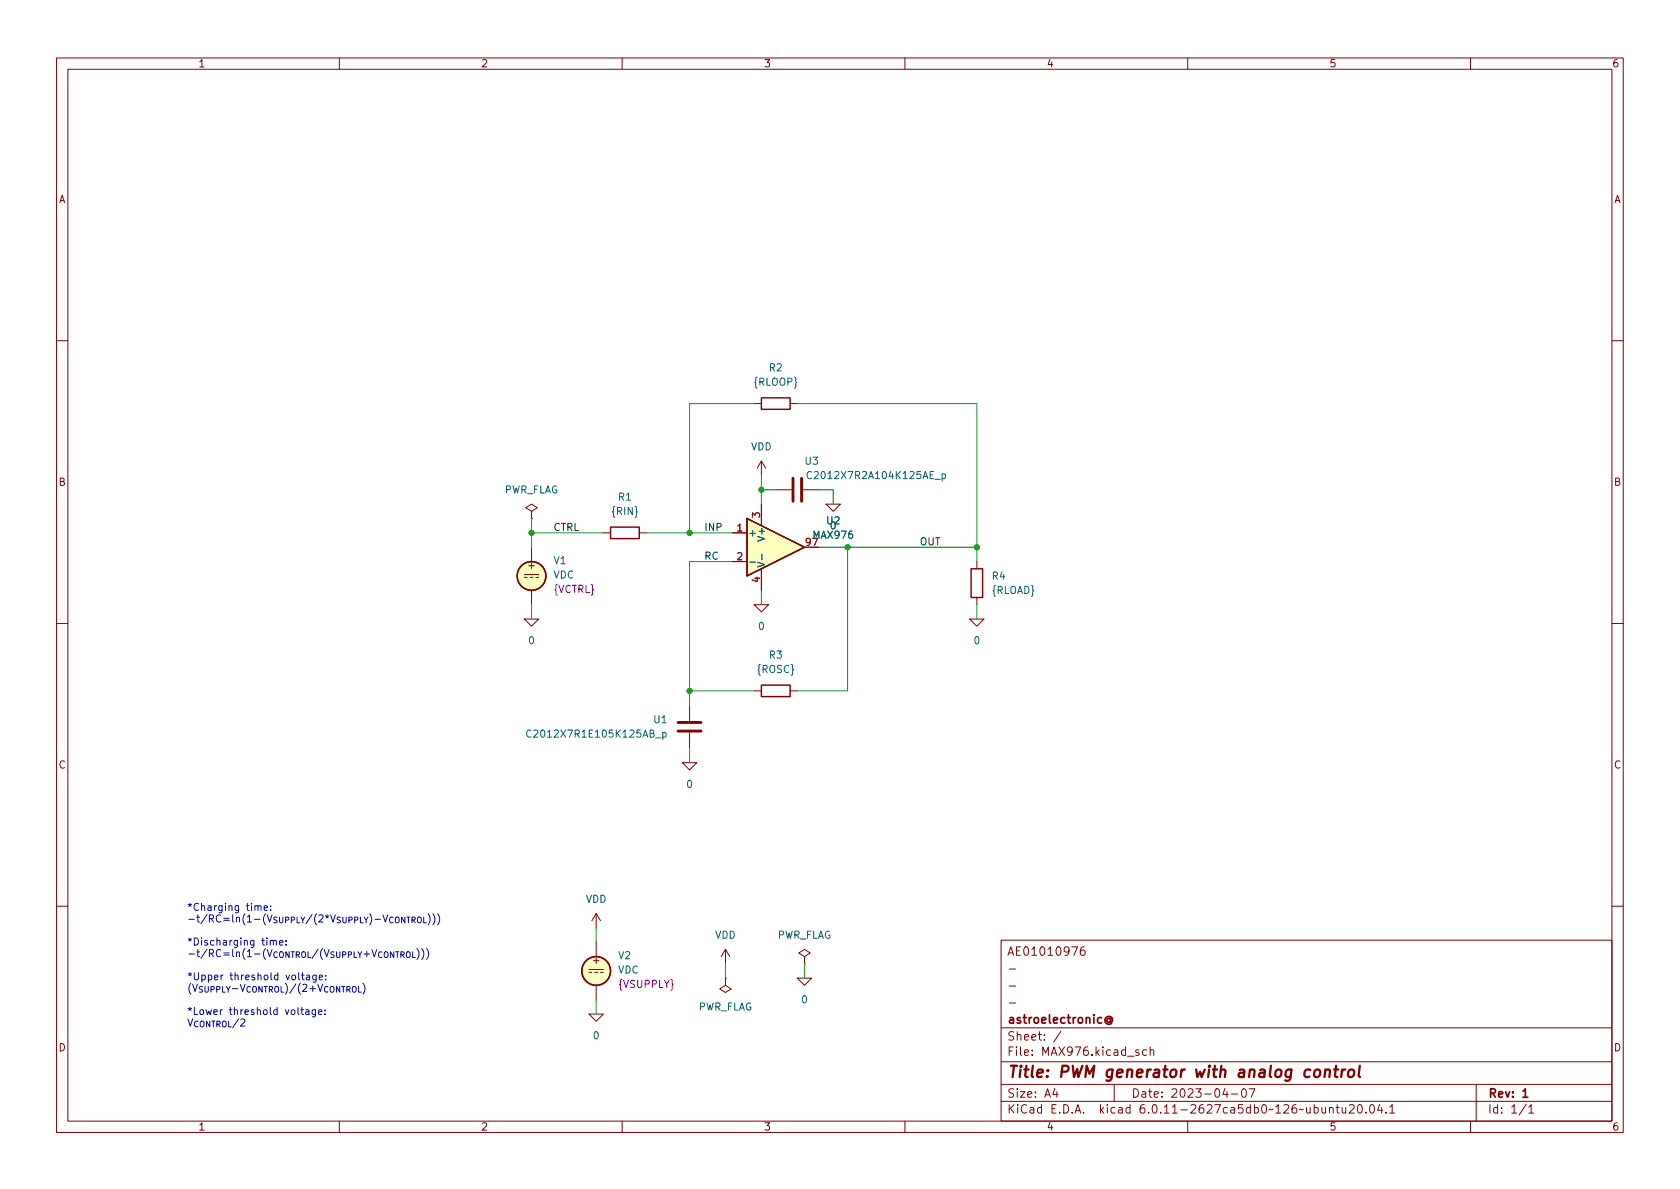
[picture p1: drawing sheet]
(kicad_sch (version 20211123) (generator eeschema)

 (paper "A4")

 (title_block
  (title "PWM generator with analog control")
  (date "2023-04-07")
  (rev "1")
  (company "astroelectronic@")
  (comment 1 "-")
  (comment 2 "-")
  (comment 3 "-")
  (comment 4 "AE01010976"))

 (lib_symbols
  (symbol "Device:C" (pin_numbers hide) (pin_names (offset 0.254)) (in_bom yes) (on_board yes)
   (property "Reference" "C" (id 0) (at 0.635 2.54 0) (effects (font (size 1.27 1.27)) (justify left)))
   (property "Value" "C" (id 1) (at 0.635 -2.54 0) (effects (font (size 1.27 1.27)) (justify left)))
   (property "Footprint" "" (id 2) (at 0.9652 -3.81 0) (effects (font (size 1.27 1.27)) hide))
   (property "Datasheet" "~" (id 3) (at 0 0 0) (effects (font (size 1.27 1.27)) hide))
   (symbol "C_0_1"
    (polyline (pts (xy -2.032 -0.762) (xy 2.032 -0.762)) (stroke (width 0.508) (type default) (color 0 0 0 0)) (fill (type none)))
    (polyline (pts (xy -2.032 0.762) (xy 2.032 0.762)) (stroke (width 0.508) (type default) (color 0 0 0 0)) (fill (type none))))
   (symbol "C_1_1"
    (pin passive line (at 0 3.81 270) (length 2.794) (name "~" (effects (font (size 1.27 1.27)))) (number "1" (effects (font (size 1.27 1.27)))))
    (pin passive line (at 0 -3.81 90) (length 2.794) (name "~" (effects (font (size 1.27 1.27)))) (number "2" (effects (font (size 1.27 1.27)))))))
  (symbol "Device:R" (pin_numbers hide) (pin_names (offset 0)) (in_bom yes) (on_board yes)
   (property "Reference" "R" (id 0) (at 2.032 0 90) (effects (font (size 1.27 1.27))))
   (property "Value" "R" (id 1) (at 0 0 90) (effects (font (size 1.27 1.27))))
   (property "Footprint" "" (id 2) (at -1.778 0 90) (effects (font (size 1.27 1.27)) hide))
   (property "Datasheet" "~" (id 3) (at 0 0 0) (effects (font (size 1.27 1.27)) hide))
   (symbol "R_0_1"
    (rectangle (start -1.016 -2.54) (end 1.016 2.54) (stroke (width 0.254) (type default) (color 0 0 0 0)) (fill (type none))))
   (symbol "R_1_1"
    (pin passive line (at 0 3.81 270) (length 1.27) (name "~" (effects (font (size 1.27 1.27)))) (number "1" (effects (font (size 1.27 1.27)))))
    (pin passive line (at 0 -3.81 90) (length 1.27) (name "~" (effects (font (size 1.27 1.27)))) (number "2" (effects (font (size 1.27 1.27)))))))
  (symbol "MAX976:MAX976" (pin_names (offset 0.127)) (in_bom yes) (on_board yes)
   (property "Reference" "U" (id 0) (at 3.81 6.35 0) (effects (font (size 1.27 1.27)) (justify left)))
   (property "Value" "MAX976" (id 1) (at 3.81 3.81 0) (effects (font (size 1.27 1.27)) (justify left)))
   (property "Footprint" "" (id 2) (at 2.54 0 0) (effects (font (size 1.27 1.27)) hide))
   (property "Datasheet" "https://datasheets.maximintegrated.com/en/ds/MAX976-MAX998.pdf" (id 3) (at 2.54 0 0) (effects (font (size 1.27 1.27)) hide))
   (symbol "MAX976_0_1"
    (polyline (pts (xy -5.08 5.08) (xy -5.08 -5.08) (xy 5.08 0) (xy -5.08 5.08)) (stroke (width 0.254) (type default) (color 0 0 0 0)) (fill (type background))))
   (symbol "MAX976_1_1"
    (pin passive line (at -7.62 2.54 0) (length 2.54) (name "+" (effects (font (size 1.27 1.27)))) (number "1" (effects (font (size 1.27 1.27)))))
    (pin passive line (at -7.62 -2.54 0) (length 2.54) (name "-" (effects (font (size 1.27 1.27)))) (number "2" (effects (font (size 1.27 1.27)))))
    (pin passive line (at -2.54 7.62 270) (length 3.81) (name "V+" (effects (font (size 1.27 1.27)))) (number "3" (effects (font (size 1.27 1.27)))))
    (pin passive line (at -2.54 -7.62 90) (length 3.81) (name "V-" (effects (font (size 1.27 1.27)))) (number "4" (effects (font (size 1.27 1.27)))))
    (pin passive line (at 7.62 0 180) (length 2.54) (name "~" (effects (font (size 1.27 1.27)))) (number "97" (effects (font (size 1.27 1.27)))))))
  (symbol "Simulation_SPICE:VDC" (pin_numbers hide) (pin_names (offset 0.0254)) (in_bom yes) (on_board yes)
   (property "Reference" "V" (id 0) (at 2.54 2.54 0) (effects (font (size 1.27 1.27)) (justify left)))
   (property "Value" "VDC" (id 1) (at 2.54 0 0) (effects (font (size 1.27 1.27)) (justify left)))
   (property "Footprint" "" (id 2) (at 0 0 0) (effects (font (size 1.27 1.27)) hide))
   (property "Datasheet" "~" (id 3) (at 0 0 0) (effects (font (size 1.27 1.27)) hide))
   (property "Spice_Netlist_Enabled" "Y" (id 4) (at 0 0 0) (effects (font (size 1.27 1.27)) (justify left) hide))
   (property "Spice_Primitive" "V" (id 5) (at 0 0 0) (effects (font (size 1.27 1.27)) (justify left) hide))
   (property "Spice_Model" "dc(1)" (id 6) (at 2.54 -2.54 0) (effects (font (size 1.27 1.27)) (justify left)))
   (symbol "VDC_0_0"
    (polyline (pts (xy -1.27 0.254) (xy 1.27 0.254)) (stroke (width 0) (type default) (color 0 0 0 0)) (fill (type none)))
    (polyline (pts (xy -0.762 -0.254) (xy -1.27 -0.254)) (stroke (width 0) (type default) (color 0 0 0 0)) (fill (type none)))
    (polyline (pts (xy 0.254 -0.254) (xy -0.254 -0.254)) (stroke (width 0) (type default) (color 0 0 0 0)) (fill (type none)))
    (polyline (pts (xy 1.27 -0.254) (xy 0.762 -0.254)) (stroke (width 0) (type default) (color 0 0 0 0)) (fill (type none)))
    (text "+" (at 0 1.905 0) (effects (font (size 1.27 1.27)))))
   (symbol "VDC_0_1"
    (circle (center 0 0) (radius 2.54) (stroke (width 0.254) (type default) (color 0 0 0 0)) (fill (type background))))
   (symbol "VDC_1_1"
    (pin passive line (at 0 5.08 270) (length 2.54) (name "~" (effects (font (size 1.27 1.27)))) (number "1" (effects (font (size 1.27 1.27)))))
    (pin passive line (at 0 -5.08 90) (length 2.54) (name "~" (effects (font (size 1.27 1.27)))) (number "2" (effects (font (size 1.27 1.27)))))))
  (symbol "power:PWR_FLAG" (power) (pin_numbers hide) (pin_names (offset 0) hide) (in_bom yes) (on_board yes)
   (property "Reference" "#FLG" (id 0) (at 0 1.905 0) (effects (font (size 1.27 1.27)) hide))
   (property "Value" "PWR_FLAG" (id 1) (at 0 3.81 0) (effects (font (size 1.27 1.27))))
   (property "Footprint" "" (id 2) (at 0 0 0) (effects (font (size 1.27 1.27)) hide))
   (property "Datasheet" "~" (id 3) (at 0 0 0) (effects (font (size 1.27 1.27)) hide))
   (symbol "PWR_FLAG_0_0"
    (pin power_out line (at 0 0 90) (length 0) (name "pwr" (effects (font (size 1.27 1.27)))) (number "1" (effects (font (size 1.27 1.27))))))
   (symbol "PWR_FLAG_0_1"
    (polyline (pts (xy 0 0) (xy 0 1.27) (xy -1.016 1.905) (xy 0 2.54) (xy 1.016 1.905) (xy 0 1.27)) (stroke (width 0) (type default) (color 0 0 0 0)) (fill (type none)))))
  (symbol "power:VDD" (power) (pin_names (offset 0)) (in_bom yes) (on_board yes)
   (property "Reference" "#PWR" (id 0) (at 0 -3.81 0) (effects (font (size 1.27 1.27)) hide))
   (property "Value" "VDD" (id 1) (at 0 3.81 0) (effects (font (size 1.27 1.27))))
   (property "Footprint" "" (id 2) (at 0 0 0) (effects (font (size 1.27 1.27)) hide))
   (property "Datasheet" "" (id 3) (at 0 0 0) (effects (font (size 1.27 1.27)) hide))
   (symbol "VDD_0_1"
    (polyline (pts (xy -0.762 1.27) (xy 0 2.54)) (stroke (width 0) (type default) (color 0 0 0 0)) (fill (type none)))
    (polyline (pts (xy 0 0) (xy 0 2.54)) (stroke (width 0) (type default) (color 0 0 0 0)) (fill (type none)))
    (polyline (pts (xy 0 2.54) (xy 0.762 1.27)) (stroke (width 0) (type default) (color 0 0 0 0)) (fill (type none))))
   (symbol "VDD_1_1"
    (pin power_in line (at 0 0 90) (length 0) hide (name "VDD" (effects (font (size 1.27 1.27)))) (number "1" (effects (font (size 1.27 1.27)))))))
  (symbol "pspice:0" (power) (pin_names (offset 0)) (in_bom yes) (on_board yes)
   (property "Reference" "#GND" (id 0) (at 0 -2.54 0) (effects (font (size 1.27 1.27)) hide))
   (property "Value" "0" (id 1) (at 0 -1.778 0) (effects (font (size 1.27 1.27))))
   (property "Footprint" "" (id 2) (at 0 0 0) (effects (font (size 1.27 1.27)) hide))
   (property "Datasheet" "~" (id 3) (at 0 0 0) (effects (font (size 1.27 1.27)) hide))
   (symbol "0_0_1"
    (polyline (pts (xy -1.27 0) (xy 0 -1.27) (xy 1.27 0) (xy -1.27 0)) (stroke (width 0) (type default) (color 0 0 0 0)) (fill (type none))))
   (symbol "0_1_1"
    (pin power_in line (at 0 0 0) (length 0) hide (name "0" (effects (font (size 1.016 1.016)))) (number "1" (effects (font (size 1.016 1.016))))))))

 (junction (at 149.86 96.52) (diameter 0) (color 0 0 0 0))
 (junction (at 121.92 121.92) (diameter 0) (color 0 0 0 0))
 (junction (at 121.92 93.98) (diameter 0) (color 0 0 0 0))
 (junction (at 93.98 93.98) (diameter 0) (color 0 0 0 0))
 (junction (at 134.62 86.36) (diameter 0) (color 0 0 0 0))
 (junction (at 172.72 96.52) (diameter 0) (color 0 0 0 0))

 (wire (pts (xy 172.72 96.52) (xy 172.72 99.06)) (stroke (width 0) (type default) (color 0 0 0 0)))
 (wire (pts (xy 114.3 93.98) (xy 121.92 93.98)) (stroke (width 0) (type default) (color 0 0 0 0)))
 (wire (pts (xy 121.92 99.06) (xy 129.54 99.06)) (stroke (width 0) (type default) (color 0 0 0 0)))
 (wire (pts (xy 121.92 132.08) (xy 121.92 134.62)) (stroke (width 0) (type default) (color 0 0 0 0)))
 (wire (pts (xy 147.32 86.36) (xy 147.32 88.9)) (stroke (width 0) (type default) (color 0 0 0 0)))
 (wire (pts (xy 172.72 106.68) (xy 172.72 109.22)) (stroke (width 0) (type default) (color 0 0 0 0)))
 (wire (pts (xy 134.62 86.36) (xy 137.16 86.36)) (stroke (width 0) (type default) (color 0 0 0 0)))
 (wire (pts (xy 128.27 170.18) (xy 128.27 172.72)) (stroke (width 0) (type default) (color 0 0 0 0)))
 (wire (pts (xy 134.62 83.82) (xy 134.62 86.36)) (stroke (width 0) (type default) (color 0 0 0 0)))
 (wire (pts (xy 121.92 121.92) (xy 121.92 124.46)) (stroke (width 0) (type default) (color 0 0 0 0)))
 (wire (pts (xy 144.78 96.52) (xy 149.86 96.52)) (stroke (width 0) (type default) (color 0 0 0 0)))
 (wire (pts (xy 121.92 121.92) (xy 133.35 121.92)) (stroke (width 0) (type default) (color 0 0 0 0)))
 (wire (pts (xy 105.41 176.53) (xy 105.41 179.07)) (stroke (width 0) (type default) (color 0 0 0 0)))
 (wire (pts (xy 140.97 71.12) (xy 172.72 71.12)) (stroke (width 0) (type default) (color 0 0 0 0)))
 (wire (pts (xy 134.62 104.14) (xy 134.62 106.68)) (stroke (width 0) (type default) (color 0 0 0 0)))
 (wire (pts (xy 172.72 71.12) (xy 172.72 96.52)) (stroke (width 0) (type default) (color 0 0 0 0)))
 (wire (pts (xy 121.92 93.98) (xy 129.54 93.98)) (stroke (width 0) (type default) (color 0 0 0 0)))
 (wire (pts (xy 149.86 96.52) (xy 172.72 96.52)) (stroke (width 0) (type default) (color 0 0 0 0)))
 (wire (pts (xy 134.62 88.9) (xy 134.62 86.36)) (stroke (width 0) (type default) (color 0 0 0 0)))
 (wire (pts (xy 105.41 163.83) (xy 105.41 166.37)) (stroke (width 0) (type default) (color 0 0 0 0)))
 (wire (pts (xy 140.97 121.92) (xy 149.86 121.92)) (stroke (width 0) (type default) (color 0 0 0 0)))
 (wire (pts (xy 93.98 91.44) (xy 93.98 93.98)) (stroke (width 0) (type default) (color 0 0 0 0)))
 (wire (pts (xy 93.98 93.98) (xy 106.68 93.98)) (stroke (width 0) (type default) (color 0 0 0 0)))
 (wire (pts (xy 93.98 93.98) (xy 93.98 96.52)) (stroke (width 0) (type default) (color 0 0 0 0)))
 (wire (pts (xy 121.92 71.12) (xy 133.35 71.12)) (stroke (width 0) (type default) (color 0 0 0 0)))
 (wire (pts (xy 144.78 86.36) (xy 147.32 86.36)) (stroke (width 0) (type default) (color 0 0 0 0)))
 (wire (pts (xy 93.98 106.68) (xy 93.98 109.22)) (stroke (width 0) (type default) (color 0 0 0 0)))
 (wire (pts (xy 149.86 96.52) (xy 149.86 121.92)) (stroke (width 0) (type default) (color 0 0 0 0)))
 (wire (pts (xy 142.24 170.18) (xy 142.24 172.72)) (stroke (width 0) (type default) (color 0 0 0 0)))
 (wire (pts (xy 121.92 93.98) (xy 121.92 71.12)) (stroke (width 0) (type default) (color 0 0 0 0)))
 (wire (pts (xy 121.92 121.92) (xy 121.92 99.06)) (stroke (width 0) (type default) (color 0 0 0 0)))

 (text "*Charging time:\n-t/RC=ln(1-(V_{SUPPLY}/(2*V_{SUPPLY})-V_{CONTROL})))\n\n*Discharging time:\n-t/RC=ln(1-(V_{CONTROL}/(V_{SUPPLY}+V_{CONTROL})))\n\n*Upper threshold voltage:\n(V_{SUPPLY}-V_{CONTROL})/(2+V_{CONTROL})\n\n*Lower threshold voltage:\nV_{CONTROL}/2" (at 33.02 181.61 0) (effects (font (size 1.27 1.27)) (justify left bottom)))

 (label "INP" (at 124.46 93.98 0) (effects (font (size 1.27 1.27)) (justify left bottom)))
 (label "RC" (at 124.46 99.06 0) (effects (font (size 1.27 1.27)) (justify left bottom)))
 (label "CTRL" (at 97.79 93.98 0) (effects (font (size 1.27 1.27)) (justify left bottom)))
 (label "OUT" (at 162.56 96.52 0) (effects (font (size 1.27 1.27)) (justify left bottom)))

 (symbol (lib_id "pspice:0") (at 93.98 109.22 0) (unit 1) (in_bom yes) (on_board yes)
  (property "Reference" "#GND0107" (id 0) (at 93.98 111.76 0) (effects (font (size 1.27 1.27)) hide))
  (property "Value" "0" (id 1) (at 93.98 113.03 0))
  (property "Footprint" "" (id 2) (at 93.98 109.22 0) (effects (font (size 1.27 1.27)) hide))
  (property "Datasheet" "~" (id 3) (at 93.98 109.22 0) (effects (font (size 1.27 1.27)) hide)) (pin "1"))

 (symbol (lib_id "MAX976:MAX976") (at 137.16 96.52 0) (unit 1) (in_bom yes) (on_board yes) (fields_autoplaced)
  (property "Reference" "U2" (id 0) (at 147.32 91.821 0))
  (property "Value" "MAX976" (id 1) (at 147.32 94.361 0))
  (property "Footprint" "" (id 2) (at 139.7 96.52 0) (effects (font (size 1.27 1.27)) hide))
  (property "Datasheet" "https://datasheets.maximintegrated.com/en/ds/MAX976-MAX998.pdf" (id 3) (at 139.7 96.52 0) (effects (font (size 1.27 1.27)) hide))
  (property "Spice_Primitive" "X" (id 4) (at 137.16 96.52 0) (effects (font (size 1.27 1.27)) hide))
  (property "Spice_Model" "max976" (id 5) (at 137.16 96.52 0) (effects (font (size 1.27 1.27)) hide))
  (property "Spice_Netlist_Enabled" "Y" (id 6) (at 137.16 96.52 0) (effects (font (size 1.27 1.27)) hide))
  (property "Spice_Lib_File" "model/max976.fam" (id 7) (at 137.16 96.52 0) (effects (font (size 1.27 1.27)) hide)) (pin "1") (pin "2") (pin "3") (pin "4") (pin "97"))

 (symbol (lib_id "power:VDD") (at 128.27 170.18 0) (unit 1) (in_bom yes) (on_board yes) (fields_autoplaced)
  (property "Reference" "#PWR02" (id 0) (at 128.27 173.99 0) (effects (font (size 1.27 1.27)) hide))
  (property "Value" "VDD" (id 1) (at 128.27 165.1 0))
  (property "Footprint" "" (id 2) (at 128.27 170.18 0) (effects (font (size 1.27 1.27)) hide))
  (property "Datasheet" "" (id 3) (at 128.27 170.18 0) (effects (font (size 1.27 1.27)) hide)) (pin "1"))

 (symbol (lib_id "power:VDD") (at 134.62 83.82 0) (unit 1) (in_bom yes) (on_board yes) (fields_autoplaced)
  (property "Reference" "#PWR03" (id 0) (at 134.62 87.63 0) (effects (font (size 1.27 1.27)) hide))
  (property "Value" "VDD" (id 1) (at 134.62 78.74 0))
  (property "Footprint" "" (id 2) (at 134.62 83.82 0) (effects (font (size 1.27 1.27)) hide))
  (property "Datasheet" "" (id 3) (at 134.62 83.82 0) (effects (font (size 1.27 1.27)) hide)) (pin "1"))

 (symbol (lib_id "power:PWR_FLAG") (at 142.24 170.18 0) (unit 1) (in_bom yes) (on_board yes) (fields_autoplaced)
  (property "Reference" "#FLG0101" (id 0) (at 142.24 168.275 0) (effects (font (size 1.27 1.27)) hide))
  (property "Value" "PWR_FLAG" (id 1) (at 142.24 165.1 0))
  (property "Footprint" "" (id 2) (at 142.24 170.18 0) (effects (font (size 1.27 1.27)) hide))
  (property "Datasheet" "~" (id 3) (at 142.24 170.18 0) (effects (font (size 1.27 1.27)) hide)) (pin "1"))

 (symbol (lib_id "Device:R") (at 137.16 121.92 90) (unit 1) (in_bom yes) (on_board yes) (fields_autoplaced)
  (property "Reference" "R3" (id 0) (at 137.16 115.57 90))
  (property "Value" "{ROSC}" (id 1) (at 137.16 118.11 90))
  (property "Footprint" "" (id 2) (at 137.16 123.698 90) (effects (font (size 1.27 1.27)) hide))
  (property "Datasheet" "~" (id 3) (at 137.16 121.92 0) (effects (font (size 1.27 1.27)) hide)) (pin "1") (pin "2"))

 (symbol (lib_id "pspice:0") (at 142.24 172.72 0) (unit 1) (in_bom yes) (on_board yes) (fields_autoplaced)
  (property "Reference" "#GND0105" (id 0) (at 142.24 175.26 0) (effects (font (size 1.27 1.27)) hide))
  (property "Value" "0" (id 1) (at 142.24 176.53 0))
  (property "Footprint" "" (id 2) (at 142.24 172.72 0) (effects (font (size 1.27 1.27)) hide))
  (property "Datasheet" "~" (id 3) (at 142.24 172.72 0) (effects (font (size 1.27 1.27)) hide)) (pin "1"))

 (symbol (lib_id "Device:R") (at 137.16 71.12 90) (unit 1) (in_bom yes) (on_board yes) (fields_autoplaced)
  (property "Reference" "R2" (id 0) (at 137.16 64.77 90))
  (property "Value" "{RLOOP}" (id 1) (at 137.16 67.31 90))
  (property "Footprint" "" (id 2) (at 137.16 72.898 90) (effects (font (size 1.27 1.27)) hide))
  (property "Datasheet" "~" (id 3) (at 137.16 71.12 0) (effects (font (size 1.27 1.27)) hide)) (pin "1") (pin "2"))

 (symbol (lib_id "Device:C") (at 140.97 86.36 90) (unit 1) (in_bom yes) (on_board yes)
  (property "Reference" "U3" (id 0) (at 143.51 81.28 90))
  (property "Value" "C2012X7R2A104K125AE_p" (id 1) (at 154.94 83.82 90))
  (property "Footprint" "" (id 2) (at 144.78 85.3948 0) (effects (font (size 1.27 1.27)) hide))
  (property "Datasheet" "~" (id 3) (at 140.97 86.36 0) (effects (font (size 1.27 1.27)) hide))
  (property "Spice_Primitive" "X" (id 4) (at 140.97 86.36 0) (effects (font (size 1.27 1.27)) hide))
  (property "Spice_Model" "C2012X7R2A104K125AE_p" (id 5) (at 140.97 86.36 0) (effects (font (size 1.27 1.27)) hide))
  (property "Spice_Netlist_Enabled" "Y" (id 6) (at 140.97 86.36 0) (effects (font (size 1.27 1.27)) hide))
  (property "Spice_Lib_File" "model/C2012X7R2A104K125AE_p.mod" (id 7) (at 140.97 86.36 0) (effects (font (size 1.27 1.27)) hide)) (pin "1") (pin "2"))

 (symbol (lib_id "Simulation_SPICE:VDC") (at 105.41 171.45 0) (unit 1) (in_bom yes) (on_board yes) (fields_autoplaced)
  (property "Reference" "V2" (id 0) (at 109.22 168.7201 0) (effects (font (size 1.27 1.27)) (justify left)))
  (property "Value" "VDC" (id 1) (at 109.22 171.2601 0) (effects (font (size 1.27 1.27)) (justify left)))
  (property "Footprint" "" (id 2) (at 105.41 171.45 0) (effects (font (size 1.27 1.27)) hide))
  (property "Datasheet" "~" (id 3) (at 105.41 171.45 0) (effects (font (size 1.27 1.27)) hide))
  (property "Spice_Netlist_Enabled" "Y" (id 4) (at 105.41 171.45 0) (effects (font (size 1.27 1.27)) (justify left) hide))
  (property "Spice_Primitive" "V" (id 5) (at 105.41 171.45 0) (effects (font (size 1.27 1.27)) (justify left) hide))
  (property "Spice_Model" "{VSUPPLY}" (id 6) (at 109.22 173.8001 0) (effects (font (size 1.27 1.27)) (justify left))) (pin "1") (pin "2"))

 (symbol (lib_id "pspice:0") (at 105.41 179.07 0) (unit 1) (in_bom yes) (on_board yes) (fields_autoplaced)
  (property "Reference" "#GND0103" (id 0) (at 105.41 181.61 0) (effects (font (size 1.27 1.27)) hide))
  (property "Value" "0" (id 1) (at 105.41 182.88 0))
  (property "Footprint" "" (id 2) (at 105.41 179.07 0) (effects (font (size 1.27 1.27)) hide))
  (property "Datasheet" "~" (id 3) (at 105.41 179.07 0) (effects (font (size 1.27 1.27)) hide)) (pin "1"))

 (symbol (lib_id "Device:R") (at 172.72 102.87 0) (unit 1) (in_bom yes) (on_board yes) (fields_autoplaced)
  (property "Reference" "R4" (id 0) (at 175.26 101.5999 0) (effects (font (size 1.27 1.27)) (justify left)))
  (property "Value" "{RLOAD}" (id 1) (at 175.26 104.1399 0) (effects (font (size 1.27 1.27)) (justify left)))
  (property "Footprint" "" (id 2) (at 170.942 102.87 90) (effects (font (size 1.27 1.27)) hide))
  (property "Datasheet" "~" (id 3) (at 172.72 102.87 0) (effects (font (size 1.27 1.27)) hide)) (pin "1") (pin "2"))

 (symbol (lib_id "Device:C") (at 121.92 128.27 0) (unit 1) (in_bom yes) (on_board yes) (fields_autoplaced)
  (property "Reference" "U1" (id 0) (at 118.11 126.9999 0) (effects (font (size 1.27 1.27)) (justify right)))
  (property "Value" "C2012X7R1E105K125AB_p" (id 1) (at 118.11 129.5399 0) (effects (font (size 1.27 1.27)) (justify right)))
  (property "Footprint" "" (id 2) (at 122.8852 132.08 0) (effects (font (size 1.27 1.27)) hide))
  (property "Datasheet" "~" (id 3) (at 121.92 128.27 0) (effects (font (size 1.27 1.27)) hide))
  (property "Spice_Primitive" "X" (id 4) (at 121.92 128.27 0) (effects (font (size 1.27 1.27)) hide))
  (property "Spice_Model" "C2012X7R1E105K125AB_p" (id 5) (at 121.92 128.27 0) (effects (font (size 1.27 1.27)) hide))
  (property "Spice_Netlist_Enabled" "Y" (id 6) (at 121.92 128.27 0) (effects (font (size 1.27 1.27)) hide))
  (property "Spice_Lib_File" "model/C2012X7R1E105K125AB_p.mod" (id 7) (at 121.92 128.27 0) (effects (font (size 1.27 1.27)) hide)) (pin "1") (pin "2"))

 (symbol (lib_id "Device:R") (at 110.49 93.98 90) (unit 1) (in_bom yes) (on_board yes) (fields_autoplaced)
  (property "Reference" "R1" (id 0) (at 110.49 87.63 90))
  (property "Value" "{RIN}" (id 1) (at 110.49 90.17 90))
  (property "Footprint" "" (id 2) (at 110.49 95.758 90) (effects (font (size 1.27 1.27)) hide))
  (property "Datasheet" "~" (id 3) (at 110.49 93.98 0) (effects (font (size 1.27 1.27)) hide)) (pin "1") (pin "2"))

 (symbol (lib_id "power:VDD") (at 105.41 163.83 0) (unit 1) (in_bom yes) (on_board yes) (fields_autoplaced)
  (property "Reference" "#PWR01" (id 0) (at 105.41 167.64 0) (effects (font (size 1.27 1.27)) hide))
  (property "Value" "VDD" (id 1) (at 105.41 158.75 0))
  (property "Footprint" "" (id 2) (at 105.41 163.83 0) (effects (font (size 1.27 1.27)) hide))
  (property "Datasheet" "" (id 3) (at 105.41 163.83 0) (effects (font (size 1.27 1.27)) hide)) (pin "1"))

 (symbol (lib_id "power:PWR_FLAG") (at 93.98 91.44 0) (unit 1) (in_bom yes) (on_board yes) (fields_autoplaced)
  (property "Reference" "#FLG02" (id 0) (at 93.98 89.535 0) (effects (font (size 1.27 1.27)) hide))
  (property "Value" "PWR_FLAG" (id 1) (at 93.98 86.36 0))
  (property "Footprint" "" (id 2) (at 93.98 91.44 0) (effects (font (size 1.27 1.27)) hide))
  (property "Datasheet" "~" (id 3) (at 93.98 91.44 0) (effects (font (size 1.27 1.27)) hide)) (pin "1"))

 (symbol (lib_id "power:PWR_FLAG") (at 128.27 172.72 180) (unit 1) (in_bom yes) (on_board yes) (fields_autoplaced)
  (property "Reference" "#FLG01" (id 0) (at 128.27 174.625 0) (effects (font (size 1.27 1.27)) hide))
  (property "Value" "PWR_FLAG" (id 1) (at 128.27 177.8 0))
  (property "Footprint" "" (id 2) (at 128.27 172.72 0) (effects (font (size 1.27 1.27)) hide))
  (property "Datasheet" "~" (id 3) (at 128.27 172.72 0) (effects (font (size 1.27 1.27)) hide)) (pin "1"))

 (symbol (lib_id "pspice:0") (at 121.92 134.62 0) (unit 1) (in_bom yes) (on_board yes) (fields_autoplaced)
  (property "Reference" "#GND0106" (id 0) (at 121.92 137.16 0) (effects (font (size 1.27 1.27)) hide))
  (property "Value" "0" (id 1) (at 121.92 138.43 0))
  (property "Footprint" "" (id 2) (at 121.92 134.62 0) (effects (font (size 1.27 1.27)) hide))
  (property "Datasheet" "~" (id 3) (at 121.92 134.62 0) (effects (font (size 1.27 1.27)) hide)) (pin "1"))

 (symbol (lib_id "pspice:0") (at 134.62 106.68 0) (unit 1) (in_bom yes) (on_board yes) (fields_autoplaced)
  (property "Reference" "#GND0104" (id 0) (at 134.62 109.22 0) (effects (font (size 1.27 1.27)) hide))
  (property "Value" "0" (id 1) (at 134.62 110.49 0))
  (property "Footprint" "" (id 2) (at 134.62 106.68 0) (effects (font (size 1.27 1.27)) hide))
  (property "Datasheet" "~" (id 3) (at 134.62 106.68 0) (effects (font (size 1.27 1.27)) hide)) (pin "1"))

 (symbol (lib_id "pspice:0") (at 147.32 88.9 0) (unit 1) (in_bom yes) (on_board yes) (fields_autoplaced)
  (property "Reference" "#GND0101" (id 0) (at 147.32 91.44 0) (effects (font (size 1.27 1.27)) hide))
  (property "Value" "0" (id 1) (at 147.32 92.71 0))
  (property "Footprint" "" (id 2) (at 147.32 88.9 0) (effects (font (size 1.27 1.27)) hide))
  (property "Datasheet" "~" (id 3) (at 147.32 88.9 0) (effects (font (size 1.27 1.27)) hide)) (pin "1"))

 (symbol (lib_id "pspice:0") (at 172.72 109.22 0) (unit 1) (in_bom yes) (on_board yes) (fields_autoplaced)
  (property "Reference" "#GND0102" (id 0) (at 172.72 111.76 0) (effects (font (size 1.27 1.27)) hide))
  (property "Value" "0" (id 1) (at 172.72 113.03 0))
  (property "Footprint" "" (id 2) (at 172.72 109.22 0) (effects (font (size 1.27 1.27)) hide))
  (property "Datasheet" "~" (id 3) (at 172.72 109.22 0) (effects (font (size 1.27 1.27)) hide)) (pin "1"))

 (symbol (lib_id "Simulation_SPICE:VDC") (at 93.98 101.6 0) (unit 1) (in_bom yes) (on_board yes) (fields_autoplaced)
  (property "Reference" "V1" (id 0) (at 97.79 98.8701 0) (effects (font (size 1.27 1.27)) (justify left)))
  (property "Value" "VDC" (id 1) (at 97.79 101.4101 0) (effects (font (size 1.27 1.27)) (justify left)))
  (property "Footprint" "" (id 2) (at 93.98 101.6 0) (effects (font (size 1.27 1.27)) hide))
  (property "Datasheet" "~" (id 3) (at 93.98 101.6 0) (effects (font (size 1.27 1.27)) hide))
  (property "Spice_Netlist_Enabled" "Y" (id 4) (at 93.98 101.6 0) (effects (font (size 1.27 1.27)) (justify left) hide))
  (property "Spice_Primitive" "V" (id 5) (at 93.98 101.6 0) (effects (font (size 1.27 1.27)) (justify left) hide))
  (property "Spice_Model" "{VCTRL}" (id 6) (at 97.79 103.9501 0) (effects (font (size 1.27 1.27)) (justify left))) (pin "1") (pin "2"))

 (sheet_instances (path "" (page "1")))

)
